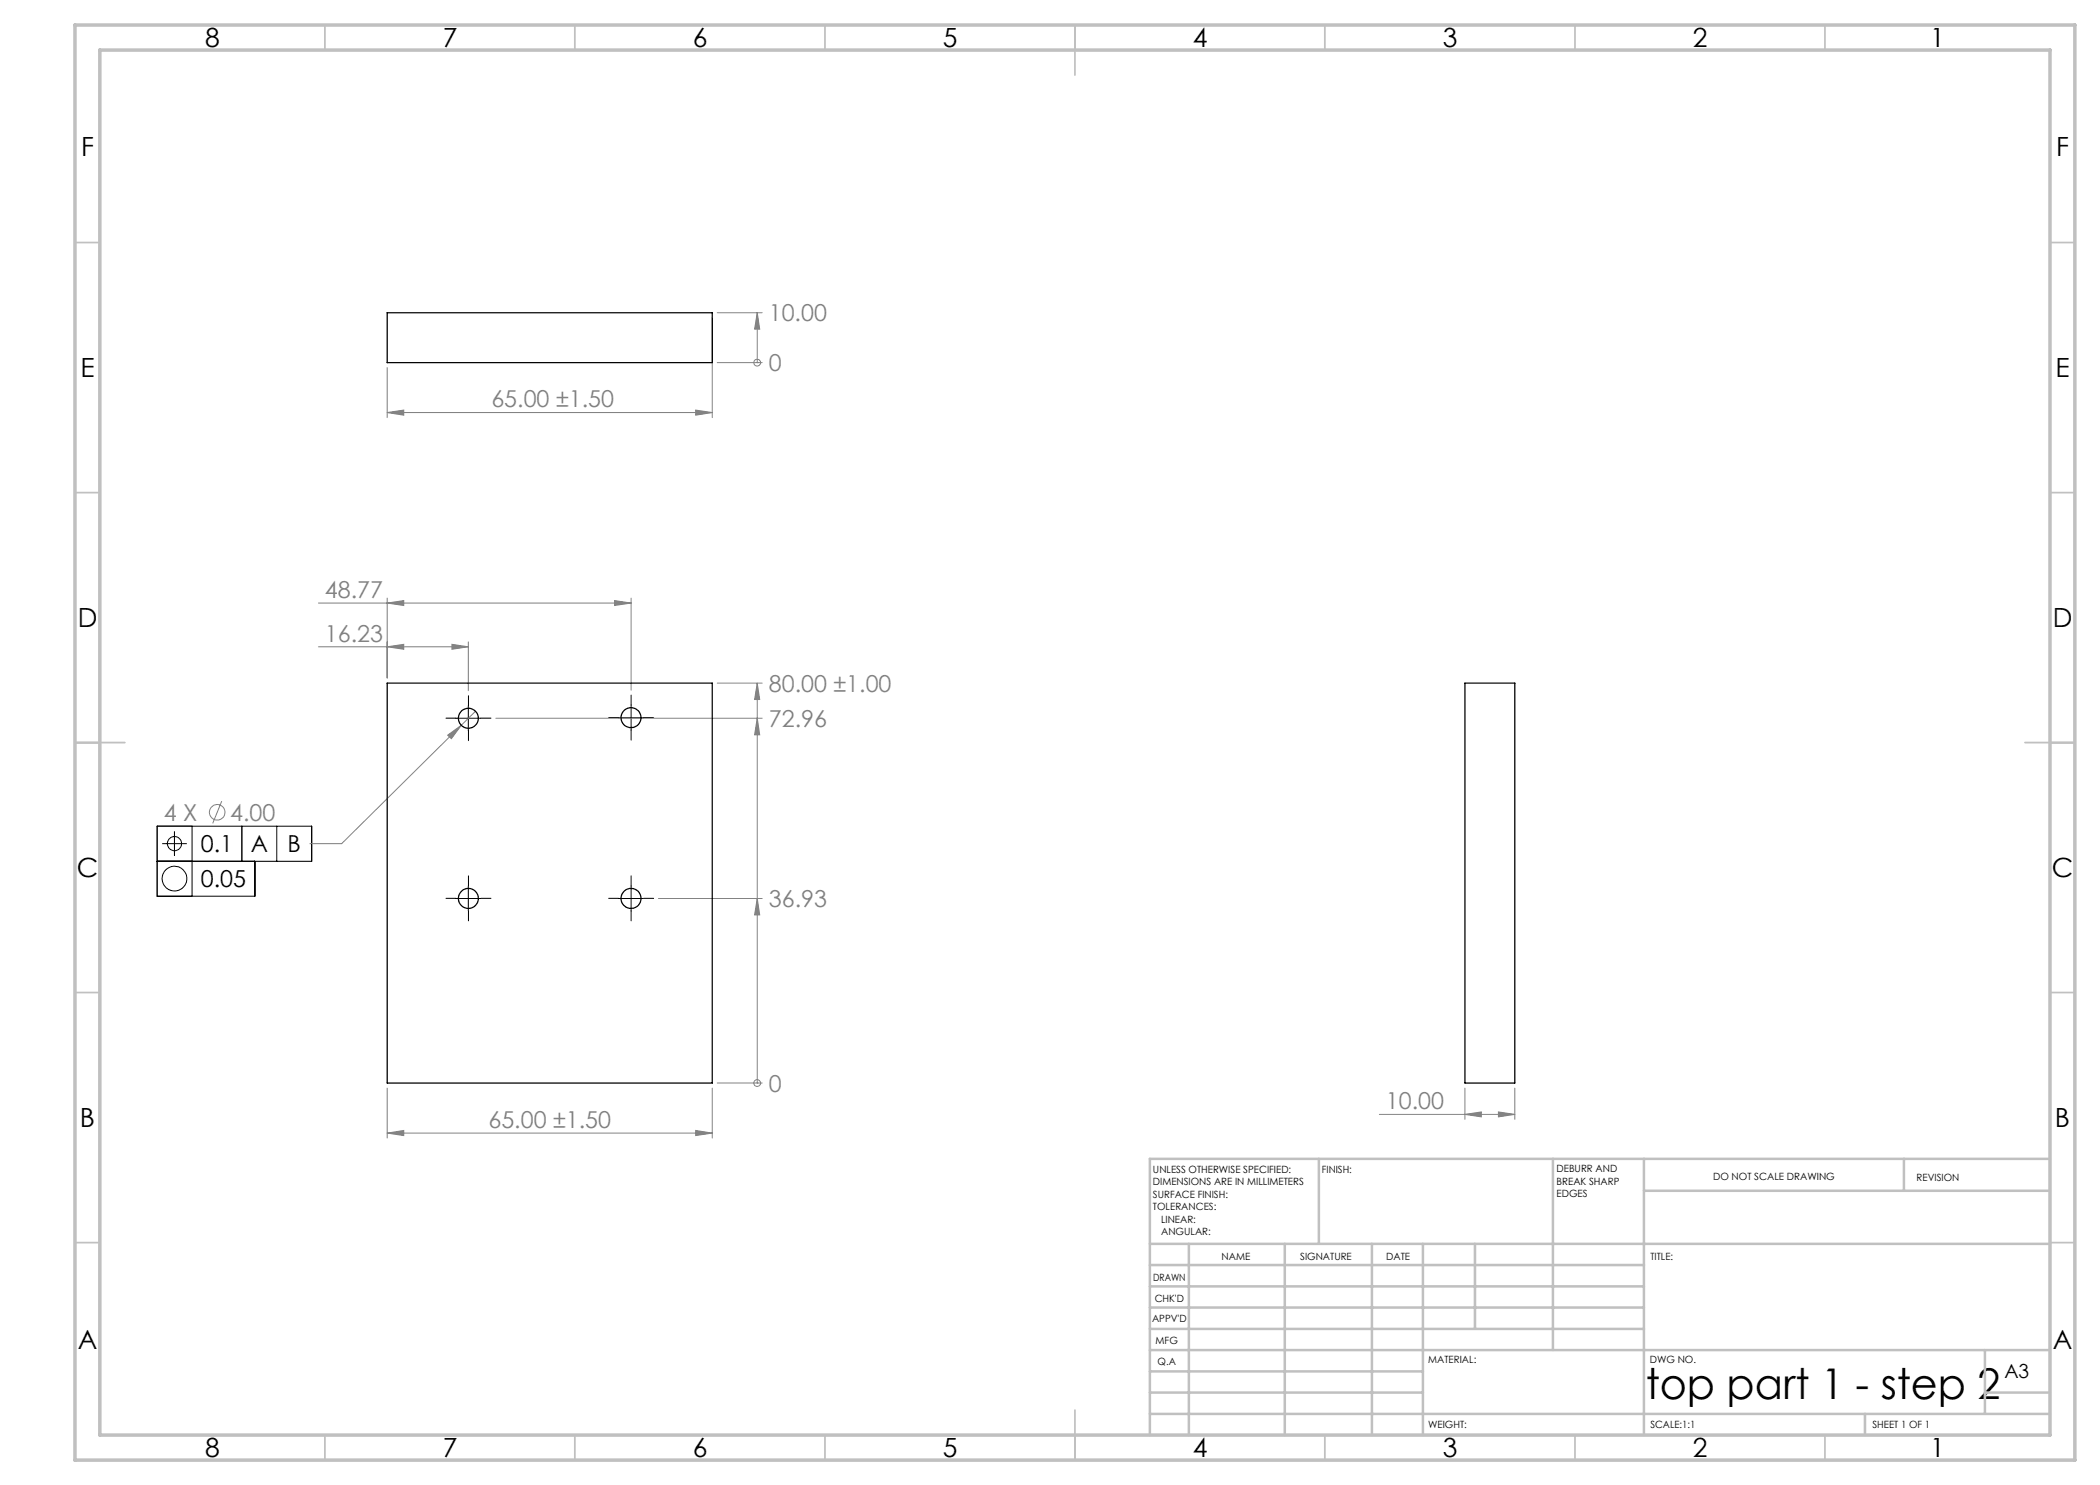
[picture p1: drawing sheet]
<svg xmlns="http://www.w3.org/2000/svg" width="420mm" height="297mm" viewBox="0 0 420 297" stroke-linecap="round" stroke-linejoin="round" font-family="sans-serif">
<g fill="none" stroke="#808080" stroke-width=".2">
<path d="M77.4 73.5v10M142.5 63.5v20M143.4 72.5h9M143.4 62.5h9M151.4 72.5h.1M151.4 62.5v10M151.4 62.5l.5 3.3h-1zM77.4 82.5l3.4-.5v1zM77.4 82.5h65.1M139.1 82l3.4 .5-3.4 .5zM77.4 119.6v16M126.2 119.6v18.4"/>
<path d="M63.7 129.4h30M63.7 120.6h62.5M77.4 129.4l3.4-.5v1zM77.4 120.6l3.4-.5v1zM90.4 128.9l3.3 .5-3.3 .5zM93.7 128.4v9.7M122.9 120.1l3.3 .5-3.3 .5zM143.4 136.6h9M151.4 136.6v80M151.4 136.6l.5 3.3h-1zM89.5 147l2.8-1.9-2 2.6zM92.3 145.1l-24 23.6h-6.3"/>
<path d="M95.1 142.2l-2.8 2.9M99.2 143.6h53.2M151.4 143.6l.5 3.4h-1zM44.3 160.2l-1.8 4.5M131.7 179.7h20.7M151.4 179.7l.5 3.3h-1zM77.4 217.6v10M142.5 217.6v10M143.4 216.6h9M151.4 216.6h.1M293 217.6v6.3M303 217.6v6.3"/>
<path d="M77.4 226.6l3.4-.5v1zM77.4 226.6h65.1M139.1 226.1l3.4 .5-3.4 .5zM275.9 222.9h27.1M293 222.9l3.3-.5v1zM299.7 222.4l3.3 .5-3.3 .5z"/>
<circle cx="151.4" cy="72.5" r=".69"/>
<circle cx="43.5" cy="162.5" r="1.56"/>
<circle cx="151.4" cy="216.6" r=".68"/>
</g>
<g fill="none" stroke="#000" stroke-width=".2">
<path d="M91.2 143.6h5M93.7 141.1v5.1M123.7 143.5h5M126.2 141v5M32.4 168.7h5M34.9 166.3v4.9M38.4 165.2v14M48.4 165.2v7.1M50.9 172.3v6.9h-19.5v-14h30.9v7.1h-30.9M55.4 165.2v7.1M91.2 179.7h5M93.7 177.2v5"/>
<path d="M123.7 179.7h5M126.2 177.2v5"/>
<circle cx="34.9" cy="168.7" r="1.42"/>
<circle cx="34.9" cy="175.7" r="2.47"/>
</g>
<g fill="none" stroke="#000" stroke-width=".2" stroke-dasharray="15.2 1.3 1.3 1.3">
<path d="M91.2 143.6h-2M93.7 141.1v-2M93.7 146.1v2M96.2 143.6h2M123.7 143.5h-2M126.2 141v-2M126.2 146v2M128.7 143.5h2M91.2 179.7h-2M93.7 177.2v-2M96.2 179.7h2M123.7 179.7h-2"/>
<path d="M126.2 177.2v-2M128.7 179.7h2M93.7 182.2v2M126.2 182.2v2"/>
</g>
<g fill="none" stroke="#c0c0c0" stroke-width=".35">
<path d="M65 5v5M115 5v5M165 5v5M215 5v10M265 5v5M315 5v5M365 5v5M15 48.5h5M410 48.5h5M15 98.5h5M410 98.5h5M15 148.5h10"/>
<path d="M405 148.5h10M15 198.5h5M410 198.5h5M15 248.5h5M410 248.5h5M65 287v5M115 287v5M165 287v5M215 282v10M265 287v5M315 287v5M365 287v5"/>
</g>
<g fill="none" stroke="#c0c0c0" stroke-width=".5">
<path d="M263.8 231.8v17M310.6 231.8v38.2M328.8 231.8v55.2M328.8 238.2h81.2M380.8 231.8v6.4M410 231.8h-180v55.2M230 248.8h180M230 257.3h98.8M230 253h98.8M237.8 248.8v38.2M257 248.8v38.2M274.4 248.8v38.2"/>
<path d="M284.6 248.8v38.2M295 248.8v17M230 265.8h98.8M230 261.5h98.8M230 278.5h54.6M230 274.3h54.6M230 270h180M397 278.5h13M397 270v12.8M230 282.8h180M373 282.8v4.2"/>
</g>
<path d="M15 5h400v287h-400zM20 10h390v277h-390z" fill="none" stroke="#c0c0c0" stroke-width=".7"/>
<g fill="#808080">
<path d="M151.4 179.7l.5 3.3h-1zM151.4 143.6l.5 3.4h-1zM151.4 136.6l.5 3.3h-1zM151.4 62.5l.5 3.3h-1z"/>
<path d="M77.4 129.4l3.4-.5v1zM90.4 128.9l3.3 .5-3.3 .5zM77.4 120.6l3.4-.5v1zM122.9 120.1l3.3 .5-3.3 .5zM77.4 226.6l3.4-.5v1zM139.1 226.1l3.4 .5-3.4 .5zM89.5 147l.8 .7 2-2.6zM77.4 82.5l3.4-.5v1zM139.1 82l3.4 .5-3.4 .5zM293 222.9l3.3-.5v1zM299.7 222.4l3.3 .5-3.3 .5z"/>
</g>
<g fill="none" stroke="#000" stroke-width=".25">
<path d="M77.4 62.5h65.1v10h-65.1zM77.4 136.6h65.1v80h-65.1zM293 136.6h10v80h-10z"/>
<circle cx="93.7" cy="143.6" r="2"/>
<circle cx="126.2" cy="143.5" r="2"/>
<circle cx="93.7" cy="179.7" r="2.01"/>
<circle cx="126.2" cy="179.7" r="2.01"/>
</g>
<text font-size="8.5" x="329.2" y="279.7">top part 1 - step 2</text>
<g font-size="5.3">
<text x="41" y="9.5">8</text>
<text x="88.5" y="9.5">7</text>
<text x="138.5" y="9.5">6</text>
<text x="188.5" y="9.5">5</text>
<text x="238.5" y="9.5">4</text>
<text x="288.5" y="9.5">3</text>
<text x="338.5" y="9.5">2</text>
<text x="386" y="9.5">1</text>
<text x="16.2" y="31.2">F</text>
<text x="411.2" y="31.2">F</text>
<text x="16.1" y="75.5">E</text>
<text x="411.1" y="75.5">E</text>
<text x="15.5" y="125.5">D</text>
<text x="410.5" y="125.5">D</text>
<text x="15.4" y="175.5">C</text>
<text x="410.4" y="175.5">C</text>
<text x="16" y="225.5">B</text>
<text x="411" y="225.5">B</text>
<text x="15.5" y="269.7">A</text>
<text x="410.5" y="269.7">A</text>
<text x="41" y="291.5">8</text>
<text x="88.5" y="291.5">7</text>
<text x="138.5" y="291.5">6</text>
<text x="188.5" y="291.5">5</text>
<text x="238.5" y="291.5">4</text>
<text x="288.5" y="291.5">3</text>
<text x="338.5" y="291.5">2</text>
<text x="386" y="291.5">1</text>
</g>
<g font-size="4.7" fill="#808080">
<text x="153.8" y="64.3">10.00</text>
<text x="153.8" y="74.3">0</text>
<text x="98.3" y="81.5">65.00 ±1.50</text>
<text x="65" y="119.6">48.77</text>
<text x="65" y="128.3">16.23</text>
<text x="153.8" y="138.4">80.00 ±1.00</text>
<text x="153.8" y="145.4">72.96</text>
<text x="32.7" y="164.2">4 X</text>
<text x="46" y="164.2">4.00</text>
<text x="153.8" y="181.4">36.93</text>
<text x="153.8" y="218.4">0</text>
<text x="277.2" y="221.8">10.00</text>
<text x="97.7" y="225.6">65.00 ±1.50</text>
</g>
<g font-size="4.7">
<text x="40.2" y="170.5">0.1</text>
<text x="50.1" y="170.5">A</text>
<text x="57.5" y="170.5">B</text>
<text x="40.2" y="177.5">0.05</text>
</g>
<text font-size="3.9" x="400.9" y="275.5">A3</text>
<g font-size="2">
<text x="230.6" y="234.6">UNLESS OTHERWISE SPECIFIED:</text>
<text x="230.6" y="237.1">DIMENSIONS ARE IN MILLIMETERS</text>
<text x="230.6" y="239.6">SURFACE FINISH:</text>
<text x="264.4" y="234.6">FINISH:</text>
<text x="311.3" y="234.5">DEBURR AND</text>
<text x="311.3" y="237">BREAK SHARP</text>
<text x="311.3" y="239.5">EDGES</text>
<text x="342.6" y="236">DO NOT SCALE DRAWING</text>
<text x="383.3" y="236.2">REVISION</text>
<text x="230.6" y="242.1">TOLERANCES:</text>
<text x="232.2" y="244.6">LINEAR:</text>
<text x="232.2" y="247.1">ANGULAR:</text>
<text x="244.3" y="252">NAME</text>
<text x="260" y="251.9">SIGNATURE</text>
<text x="277.2" y="251.9">DATE</text>
<text x="330.1" y="251.9">TITLE:</text>
<text x="230.6" y="256.1">DRAWN</text>
<text x="230.9" y="260.3">CHK'D</text>
<text x="230.4" y="264.4">APPV'D</text>
<text x="231.1" y="268.8">MFG</text>
<text x="231.5" y="273">Q.A</text>
<text x="285.6" y="272.5">MATERIAL:</text>
<text x="330" y="272.5">DWG NO.</text>
<text x="285.6" y="285.5">WEIGHT:</text>
<text x="330.1" y="285.6">SCALE:1:1</text>
<text x="374.5" y="285.6">SHEET 1 OF 1</text>
</g>
</svg>
